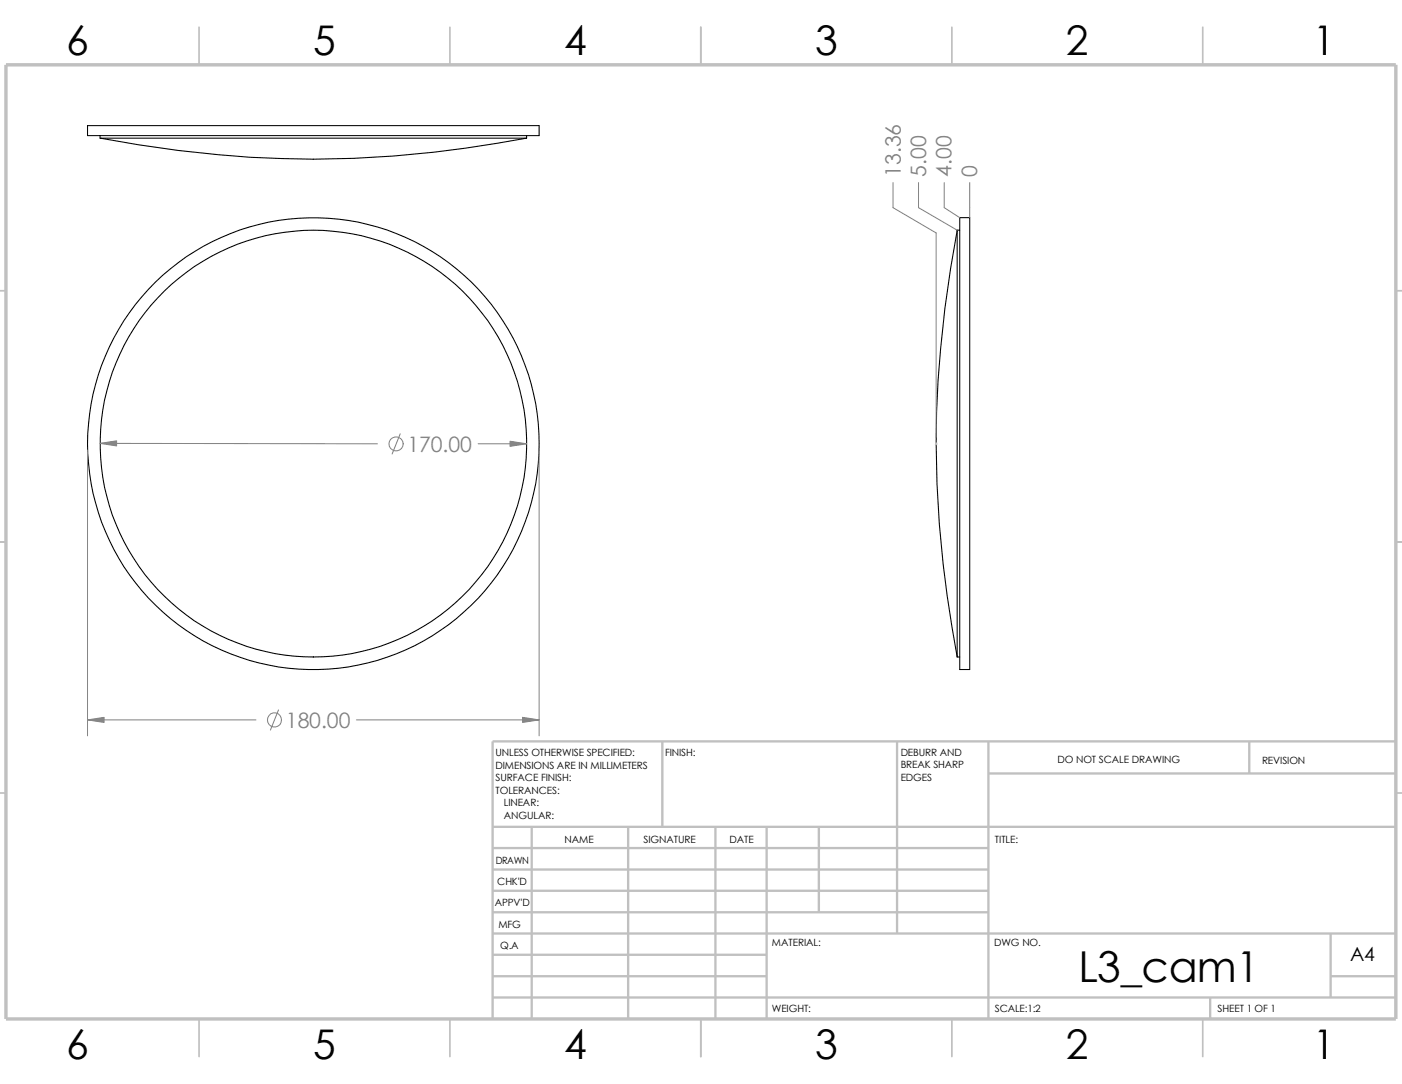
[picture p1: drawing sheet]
<svg xmlns="http://www.w3.org/2000/svg" width="279mm" height="216mm" viewBox="0 0 279 216" stroke-linecap="round" stroke-linejoin="round" font-family="sans-serif">
<g fill="none" stroke="#c0c0c0" stroke-width=".34">
<path d="M39.7 5.4v7.5M89.7 5.4v7.5M139.7 5.4v7.5M189.7 5.4v7.5M239.7 5.4v7.5M-.1 57.9h1.3M278.2 57.9h1.2M-.1 107.9h1.3M278.2 107.9h1.2M-.1 157.9h1.3M278.2 157.9h1.2M39.7 202.9v7.5"/>
<path d="M89.7 202.9v7.5M139.7 202.9v7.5M189.7 202.9v7.5M239.7 202.9v7.5"/>
</g>
<g fill="none" stroke="#c0c0c0" stroke-width=".47">
<path d="M132 147.7v17M178.8 147.7v38.2M197 147.7v55.2M197 154.1h81.2M249 147.7v6.4M278.2 147.7h-180v55.2M98.2 164.7h180M98.2 168.9h98.8M98.2 173.2h98.8M98.2 177.4h98.8M106 164.7v38.2M125.2 164.7v38.2"/>
<path d="M142.6 164.7v38.2M152.8 164.7v38.2M163.2 164.7v17M98.2 198.7h180M98.2 181.7h98.8M98.2 194.4h54.6M98.2 190.2h54.6M98.2 185.9h180M241.2 198.7v4.2M265.2 194.4h13M265.2 185.9v12.8"/>
</g>
<path d="M1.2 12.9h277v190h-277z" fill="none" stroke="#c0c0c0" stroke-width=".68" stroke-linecap="butt"/>
<g fill="none" stroke="#000" stroke-width=".21">
<path d="M17.4 25h90v2h-90zM19.9 27v.5h85M20 27.5a217.4 217.4 0 0 0 84.9 0M104.9 27v.5M190.8 45.9a217.4 217.4 0 0 0 0 85M191.3 45.8h-.5v85.1M191.3 43.3h2v90.1l-2-.1zM190.8 130.9h.5"/>
<circle cx="62.4" cy="88.4" r="45"/>
<circle cx="62.5" cy="88.3" r="42.5"/>
</g>
<path d="M186.4 88.3h.3M186.4 88.2l.3 .3M186.6 88.2v.3M186.7 88.2l-.3 .3" fill="none" stroke="#c0c0c0" stroke-width=".2"/>
<g fill="none" stroke="#808080" stroke-width=".2">
<path d="M178 36.4v5l8.6 5v40.7M183 36.4v5l7.8 4.4M188.2 36.4v5l3.1 1.9M193.3 36.4v6.9M17.4 89.6v57M19.9 88.3l55.3 .1M79.8 86.4l-1.7 4M95.3 88.4h9.6M107.4 89.6v57M17.4 143.4h33.6M55.5 141.4l-1.6 4M71 143.4h36.4"/>
<circle cx="78.9" cy="88.4" r="1.4"/>
<circle cx="54.7" cy="143.4" r="1.41"/>
</g>
<g fill="#808080" stroke="#808080" stroke-width=".2">
<path d="M19.9 88.3l3.3-.5v1z"/>
<path d="M101.6 87.9l3.3 .5-3.3 .5z"/>
<path d="M17.4 143.4l3.3-.5v1z"/>
<path d="M104.1 142.9l3.3 .5-3.3 .5z"/>
</g>
<text font-size="8.5" x="214.9" y="195.7">L3_cam1</text>
<g font-size="8.1">
<text x="13.2" y="10.9">6</text>
<text x="62.4" y="10.9">5</text>
<text x="112.4" y="10.9">4</text>
<text x="162.4" y="10.9">3</text>
<text x="212.4" y="10.9">2</text>
<text x="261.7" y="10.9">1</text>
<text x="13.2" y="210.9">6</text>
<text x="62.4" y="210.9">5</text>
<text x="112.4" y="210.9">4</text>
<text x="162.4" y="210.9">3</text>
<text x="212.4" y="210.9">2</text>
<text x="261.7" y="210.9">1</text>
</g>
<g font-size="4.2" fill="#808080">
<text x="179.5" y="35.2" transform="rotate(-90 179.5 35.2)">13.36</text>
<text x="184.6" y="35.2" transform="rotate(-90 184.6 35.2)">5.00</text>
<text x="189.7" y="35.2" transform="rotate(-90 189.7 35.2)">4.00</text>
<text x="194.7" y="35.2" transform="rotate(-90 194.7 35.2)">0</text>
<text x="81.2" y="90">170.00</text>
<text x="57" y="145">180.00</text>
</g>
<text font-size="3.9" x="269.1" y="191.5">A4</text>
<g font-size="2">
<text x="98.8" y="150.6">UNLESS OTHERWISE SPECIFIED:</text>
<text x="98.8" y="153.1">DIMENSIONS ARE IN MILLIMETERS</text>
<text x="98.8" y="155.6">SURFACE FINISH:</text>
<text x="132.5" y="150.6">FINISH:</text>
<text x="179.5" y="155.5">EDGES</text>
<text x="179.5" y="150.5">DEBURR AND</text>
<text x="179.5" y="153">BREAK SHARP</text>
<text x="210.8" y="151.9">DO NOT SCALE DRAWING</text>
<text x="251.5" y="152.1">REVISION</text>
<text x="98.8" y="158.1">TOLERANCES:</text>
<text x="100.4" y="160.6">LINEAR:</text>
<text x="100.4" y="163.1">ANGULAR:</text>
<text x="112.5" y="168">NAME</text>
<text x="128.2" y="167.9">SIGNATURE</text>
<text x="145.4" y="167.9">DATE</text>
<text x="198.3" y="167.9">TITLE:</text>
<text x="98.8" y="172.1">DRAWN</text>
<text x="99.1" y="176.3">CHK'D</text>
<text x="98.6" y="180.4">APPV'D</text>
<text x="99.3" y="184.8">MFG</text>
<text x="99.7" y="189">Q.A</text>
<text x="153.8" y="188.5">MATERIAL:</text>
<text x="198.1" y="188.5">DWG NO.</text>
<text x="153.8" y="201.5">WEIGHT:</text>
<text x="198.2" y="201.6">SCALE:1:2</text>
<text x="242.7" y="201.6">SHEET 1 OF 1</text>
</g>
</svg>
